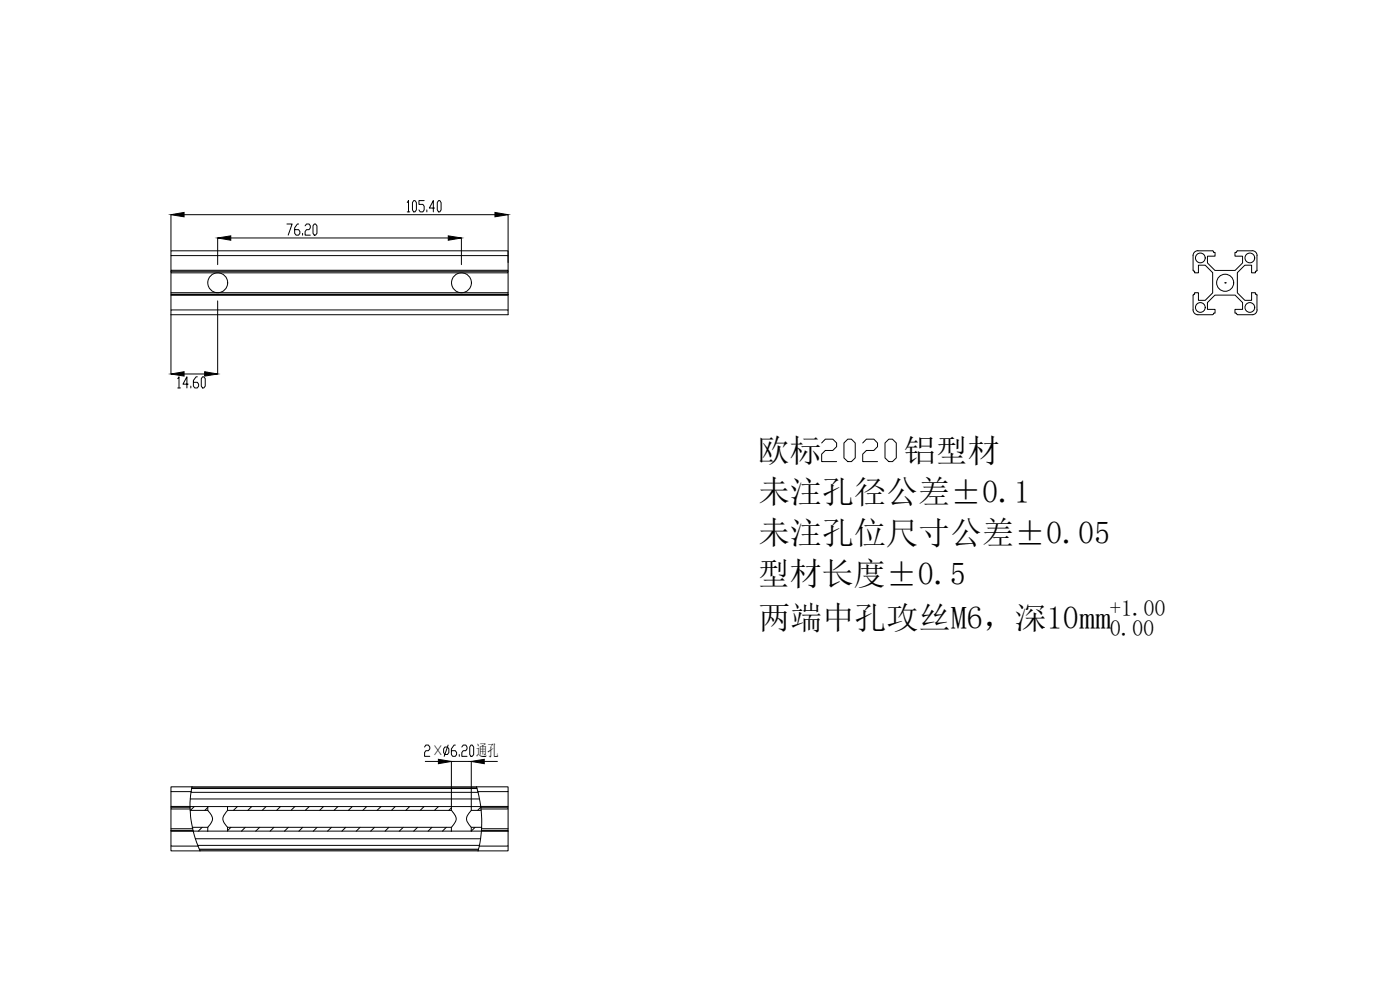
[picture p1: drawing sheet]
<svg xmlns="http://www.w3.org/2000/svg" width="420mm" height="297mm" viewBox="0 0 420 297" stroke-linecap="round" stroke-linejoin="round" font-family="sans-serif">
<!-- layer: 0 -->
<g fill="none" stroke="#000" stroke-width=".3">
<path d="M51.3 76.7v-1.4h101.2v1.4M359.5 75.3h4.4l.3 .4h.5v1.2h-2.3v2l2.2 2.2h6.1l2.2-2.2v-2h-2.3v-1.2h.5v-.1M359.5 75.2a1.46 1.46 0 0 0-1.4 1.5v4.4M375.8 75.3h-4.4l-.3 .2M375.8 75.2a1.46 1.46 0 0 1 1.5 1.5l-.1 4.5-.2 .2M51.3 88.3h101.2v.3h-101.2zM51.3 81.4v-.3h101.2v.3M51.3 81.1v-4.4h101.2v4.4M51.3 93h101.2v1.4h-101.2zM51.3 88.3v-.5h101.2v.5M51.3 81.4v.5h101.2v-.5M51.3 81.4h101.2"/>
<path d="M51.3 81.9v5.9M51.3 88.6v4.4M152.5 81.9v5.9M152.5 88.6v4.4M358.1 88.6v4.4a1.46 1.46 0 0 0 1.4 1.4M358.1 81.1l.3 .3M358.4 81.4h.1v.5h1.2v-2.3h2l2.2 2.2v6.1l-2.2 2.2h-2v-2.3h-1.2v.5h-.1M358.4 88.3l-.3 .3M359.5 94.4h4.4M364.2 94.1v-.1h.5v-1.2h-2.3v-2l2.2-2.3h6.1l2.2 2.3v2h-2.3v1.2h.5v.1M364.2 94.1l-.3 .3M367.7 84.9h.1"/>
<path d="M367.7 84.8v.1M371.1 94.1l.3 .3M377 81.4h-.2v.5h-1.2v-2.3h-2l-2.3 2.2v6.1l2.3 2.2h2v-2.3h1.2v.5h.2M377 88.3l.3 .3M377.2 88.6l.1 4.4a1.46 1.46 0 0 1-1.5 1.4h-4.4M246.6 132.9l1.1-1.1h2.2l1.2 1.1v1.1l-1.2 1.2h-2.2l-1.1 1.1v2.2h4.5M253.3 132.9l1.1-1.1h1.1l1.2 1.1v4.5l-1.2 1.1h-1.1l-1.1-1.1zM258.9 132.9l1.1-1.1h2.3l1.1 1.1v1.1l-1.1 1.2h-2.3l-1.1 1.1v2.2h4.5M265.6 132.9l1.1-1.1h1.1l1.2 1.1v4.5l-1.2 1.1h-1.1l-1.1-1.1zM51.3 237.5v4.5h5.7M57.1 239.7h86.8M57.3 237.7h86.2"/>
<path d="M57.4 237.5l-.4 4.5M57.5 236.6h85.6M57.6 236.4h85.5M57.6 236.1h-6.3v1.4h6.1M57.6 236.1l-.2 1.4M57.6 236.1h85.4M143 236.1h9.5v1.4h-9.1M143 236.1l.4 1.4M143.4 237.5l.9 4.5M152.5 237.5v4.5h-8.2M51.3 242v.2h5.7M51.3 249.2v.2h6.7"/>
<path d="M51.3 249.4v4.5h8.1M51.3 253.9v1.4h8.7M51.3 242.2v.5h5.7v-.5M51.3 242.7v6M51.3 249.2h6.6M57 242v.2M57 242h5.4M57.1 242.7l.2 3 .5 3M57.1 243.1h5.3a2.97 2.97 0 0 1 .3 4.7l-.3 .4h-4.7M57.8 248.7h-6.5v.5M57.8 248.7l.1 .5M57.9 249.2l.1 .2"/>
<path d="M58 249.4l1.4 4.5M58 249.4h4.4M58.6 251.7h85.6M59.4 253.6h84.4M59.4 253.9l.6 1.4M59.8 254.8h83.8M59.9 255h83.7M60 255.3h83.5M62.4 242h5.9v1.1a3.3 3.3 0 0 0-1.2 3.6l1.2 1.5v1.2h-5.9M62.4 242v1.1M62.4 248.2v1.2M68.3 243.1h67.2a3.1 3.1 0 0 1 1.1 3.6l-1.1 1.5h-67.2"/>
<path d="M68.3 242h73.1M68.3 249.4h67.2M135.5 242v1.1M135.5 248.2v1.2M141.4 248.2v1.2h-5.9M141.4 249.4h11.1M141.4 242v1.1M141.4 242h2.9M143.8 253.9l-.3 1.4M144.3 242v.2M144.3 242.2l.1 .5M144.4 242.7l.1 6"/>
<path d="M144.4 243.1h-3a2.9 2.9 0 0 0-.3 4.7l.3 .4h3.2M144.5 249.2h8v.2M144.5 249.2l-.7 4.7M144.5 248.7h8v.5M144.5 248.7v.5M152.5 242v.2h-8.2M152.5 249.4v4.5h-8.7M152.5 253.9v1.4h-9M152.5 242.2v.5h-8.1M152.5 242.7v6"/>
<circle cx="360.2" cy="77.4" r="1.46"/>
<circle cx="375.1" cy="77.4" r="1.46"/>
<circle cx="65.3" cy="84.8" r="2.98"/>
<circle cx="138.5" cy="84.8" r="2.98"/>
<circle cx="360.2" cy="92.3" r="1.46"/>
<circle cx="367.7" cy="84.8" r="2.56"/>
<circle cx="375.1" cy="92.3" r="1.46"/>
</g>
<g fill="none" stroke="#000" stroke-width=".3">
<path d="M51.3 64.4v10.8M55.2 64.4h93.3M65.3 71.4v8M69.3 71.4h65.2M86.1 67.2h1.6l-1.2 3.4M89.6 67.2h-.4l-.8 1.2v1.6l.5 .6h.7l.4-.6v-.5l-.4-.6h-1.2M90.8 70v.6M91.6 67.8l.4-.6h.8l.3 .6v.6l-.3 .5h-.8l-.4 .6v1.1h1.5M94.3 67.2h.4l.4 .6v2.2l-.4 .6h-.4l-.4-.6v-2.2zM122.2 60.8l.4-.6v3.4M122.2 63.6h.8M124.2 60.2h.3l.5 .6v2.2l-.5 .6h-.3l-.4-.6v-2.2z"/>
<path d="M127.3 60.2h-1.6v1.1h1.2l.4 .6v1.1l-.4 .6h-.8l-.4-.6M128.1 63v.6M130.4 62.4h-1.5l1.1-2.2v3.4M131.6 60.2h.4l.4 .6v2.2l-.4 .6h-.4l-.4-.6v-2.2zM138.5 71.4v8M152.5 64.4v14.4M51.3 94.5v17.7M65.3 90.3v21.9M53.3 113.6l.4-.5v3.3M53.3 116.4h.8M55.2 112.2h6.2M56.5 115.3h-1.6l1.2-2.2v3.3"/>
<path d="M57.3 115.9v.5M59.2 113.1h-.4l-.8 1.1v1.7l.5 .5h.7l.4-.5v-.6l-.4-.6h-1.2M60.8 113.1h.4l.4 .5v2.3l-.4 .5h-.4l-.4-.5v-2.3zM127.4 224.1l.4-.6h.8l.4 .6v.6l-.4 .5h-.8l-.4 .6v1.1h1.6M127.6 228.5h4M133.5 224.1h.8l.4 .6v1.1l-.4 .6h-.8l-.4-.6v-1.1zM134.5 223.5l-1.2 3.4M136.7 223.5h-.4l-.8 1.2v1.7l.3 .5h.9l.3-.5v-.6l-.3-.6h-1.2M137.8 226.4v.5M138.6 224.1l.4-.6h.8l.4 .6v.6l-.4 .5h-.8l-.4 .6v1.1h1.6M141.4 223.5h.3l.5 .6v2.3l-.5 .5h-.3l-.4-.5v-2.3zM145.3 228.5h4"/>
<path d="M135.5 241.9v-13.4h5.9v13.4"/>
</g>
<path d="M51.3 64.4l3.9-.7v1.4zM65.3 71.4l4-.6v1.3zM134.5 70.8l4 .6-4 .7zM148.5 63.7l4 .7-4 .7zM51.3 112.2l3.9-.7v1.3zM61.4 111.5l3.9 .7-3.9 .6zM131.6 227.8l3.9 .7-3.9 .6zM141.4 228.5l3.9-.7v1.3z" fill="#000" stroke="#000" stroke-width=".3"/>
<g fill="none" stroke="#000" stroke-width=".3">
<path d="M58.3 242l-1.2 1.1M60.7 248.2l-1.2 1.2M62.4 242.3l-.9 .8M69.3 248.2l-1 1M71.2 242l-1.1 1.1M73.6 248.2l-1.1 1.2M75.5 242l-1.1 1.1M77.9 248.2l-1.1 1.2M79.8 242l-1.1 1.1M82.2 248.2l-1.1 1.2M84.2 242l-1.2 1.1M86.5 248.2l-1.1 1.2"/>
<path d="M88.5 242l-1.2 1.1M90.8 248.2l-1.1 1.2M92.8 242l-1.2 1.1M95.2 248.2l-1.2 1.2M97.1 242l-1.2 1.1M99.5 248.2l-1.2 1.2M101.4 242l-1.2 1.1M103.8 248.2l-1.2 1.2M105.7 242l-1.1 1.1M108.1 248.2l-1.2 1.2M110 242l-1.1 1.1M112.4 248.2l-1.1 1.2"/>
<path d="M114.3 242l-1.1 1.1M116.7 248.2l-1.1 1.2M118.6 242l-1.1 1.1M121 248.2l-1.2 1.2M122.9 242l-1.1 1.1M125.3 248.2l-1.1 1.2M127.3 242l-1.2 1.1M129.6 248.2l-1.1 1.2M131.6 242l-1.2 1.1M133.9 248.2l-1.1 1.2M135.5 242.4l-.8 .7M142.6 248.2l-1.2 1.2"/>
<path d="M144.3 242.2l-1 .9"/>
</g>
<g font-size="9.6">
<text x="227.4" y="138.5">欧标</text>
<text x="271.2" y="138.5">铝型材</text>
<text x="227.5" y="150.9">未注孔径公差±0.1</text>
<text x="227.5" y="163.2">未注孔位尺寸公差±0.05</text>
<text x="227.4" y="175.6">型材长度±0.5</text>
<text x="227.7" y="188.8">两端中孔攻丝M6，深10mm</text>
</g>
<g font-size="6.7">
<text x="333.1" y="184.7">+1.00</text>
<text x="333" y="190.9">0.00</text>
</g>
<g font-size="4.8">
<text x="129.8" y="226.9">×</text>
<text x="142.9" y="226.9">通孔</text>
</g>
</svg>
